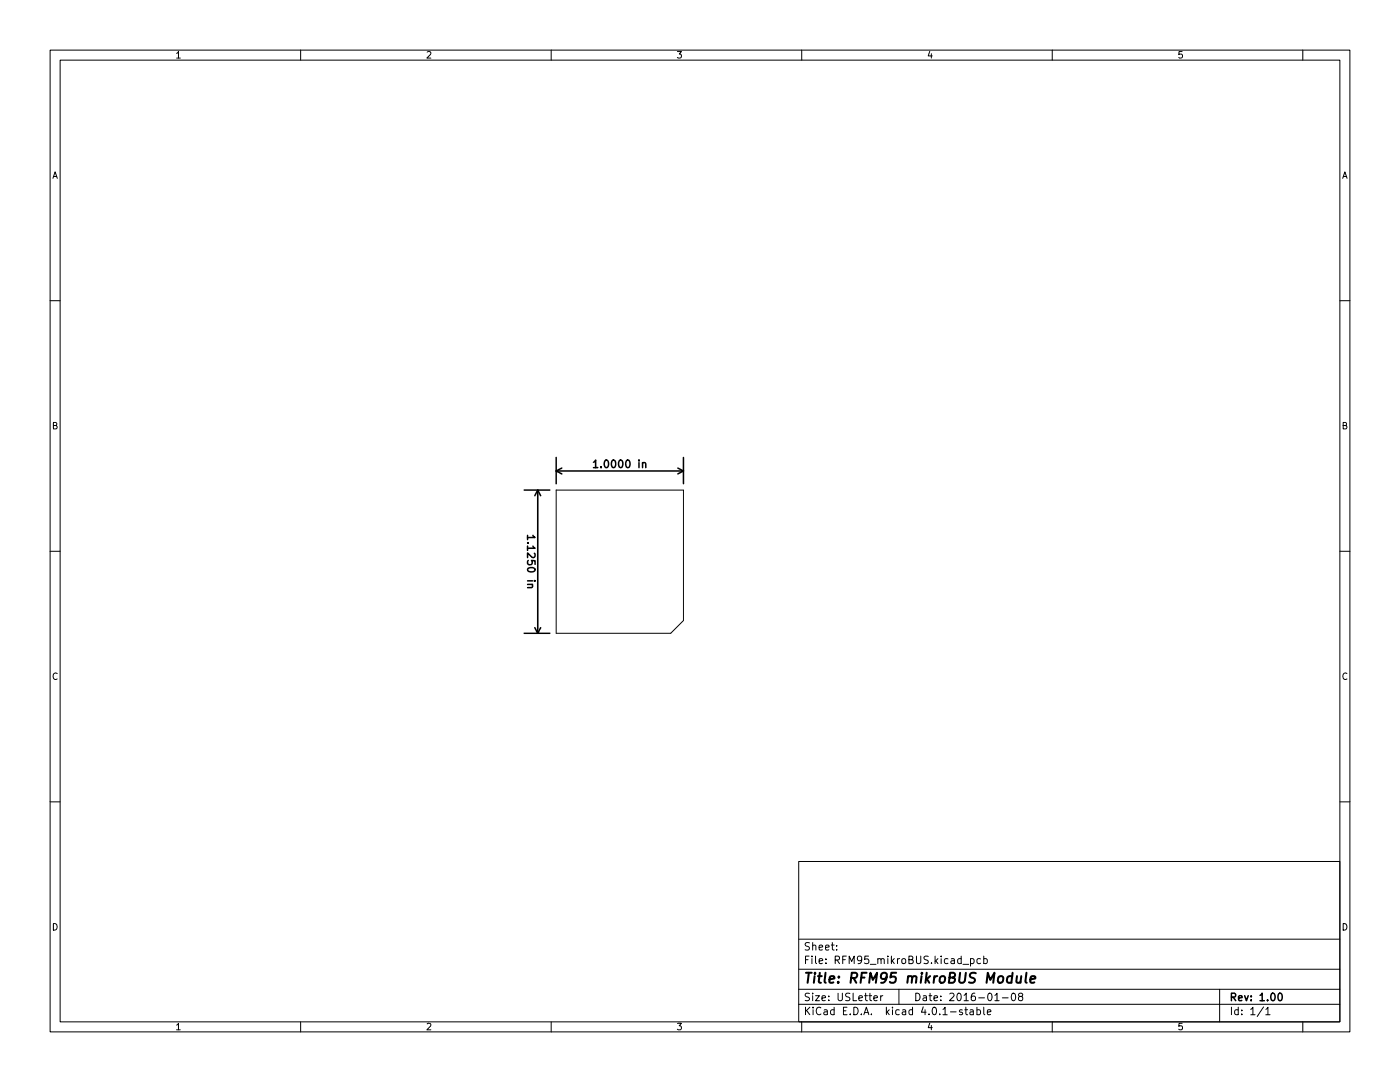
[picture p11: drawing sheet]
<svg xmlns="http://www.w3.org/2000/svg" width="279mm" height="216mm" viewBox="0 0 279 216" stroke-linecap="round" stroke-linejoin="round" font-family="sans-serif">
<g fill="none" stroke="#000" stroke-width=".2">
<path d="M10 10h259.4v195.9h-259.4zM12 12h255.4v191.9h-255.4zM60 10v2M110 10v2M160 10v2M210 10v2M260 10v2M10 60h2M267.4 60h2M111 97.8h25.4v26l-2.5 2.6h-22.9zM10 110h2M267.4 110h2"/>
<path d="M10 160h2M267.4 160h2M159.4 171.9h108v32h-108zM159.4 197.4h108M159.4 193.4h108M159.4 187.4h108M167 189.4v.2M167 188.7v.1M174.4 199.2l.7-.2-.1-.3h-.4l-.2 .2 .1 .7h.5M175.8 198.7v1M176.2 198.7l-.4 .3M179.4 197.4v3"/>
<path d="M192.2 192.4h1.1M193.7 191.4l.4-.1 .3 .3-.1 .6h-.6M193.7 191.3v1.5M195.7 191.4l-.4-.1-.3 .3 .1 .6h.6M196.3 191.4l.5-.1 .2 .3-.1 .6h-.6M196.3 190.8v1.5M198.5 199.7h.9M200 199.1h1.2M202 198.2h.2a.8 .8 0 0 1 .5 .7 .8 .8 0 0 1-.5 .8 1 1 0 0 1-.2-1.5zM203.5 198.8l-.2-.3v-.2l.2-.1h.5l.1 .3-.1 .2-.6 .2-.1 .2v.4l.2 .2h.3l.3-.3v-.3l-.3-.3M243.4 197.4v6.5M60 203.9v2"/>
<path d="M110 203.9v2M159.4 200.4h108M160 203.9v2M192 201.5h-.3l-.2 .2v.2l.5 .1v.4h-.5M192.5 201.5h.6M192.8 201v1.3l.3 .2M193.6 201.5h.6l.1 1M194.3 201.8l-.5 .1-.3 .2 .3 .4 .5-.1M195 201.5h.4l.3 .3-.2 .6h-.5M195 201v1.5M196.3 201v1.3l.2 .2M197 202l.8-.2-.1-.3h-.4l-.3 .2 .1 .7h.6"/>
<path d="M210 203.9v2M252.2 200.9l-1.3 1.9M252.6 201.4l.4-.4v1.5M252.6 202.5h.9M260 203.9v2"/>
</g>
<g fill="none" stroke="#000" stroke-width=".3">
<path d="M104.6 97.8h5.1M107.3 97.8v28.6M107.3 97.8l-.6 1.1M107.3 97.8l.6 1.1M111 94h25.4M111 91.3v5.2M111 94l1.1 .6M112.1 93.4l-1.1 .6M118.4 92.2l.5-.4v1.5M118.4 93.3h.9M128.2 92.5l.2-.2 .4 .1 .1 .9M135.3 93.4l1.1 .6"/>
<path d="M136.4 91.3v5.2M136.4 94l-1.1 .6M105.3 106.8v.9M106.1 116.6l.2 .2-.1 .4-.9 .1M106.4 106.8l.4 .5h-1.5M104.6 126.4h5.1M106.7 125.2l.6 1.2M107.9 125.2l-.6 1.2M255.3 198.2h.1a.8 .8 0 0 1 .5 .7 .8 .8 0 0 1-.5 .8 1 1 0 0 1-.1-1.5z"/>
</g>
<path d="M203 194.8l-.1 1.2a.57 .57 0 0 0 .8-.1M203.8 194.8l-.1 1.3M204.9 194.1l-.3 1.7 .3 .3M205.6 195.4l1-.2v-.3l-.6-.1-.3 .3v.9h.7" fill="none" stroke="#000" stroke-width=".4"/>
<text font-size="2.8" x="160.4" y="196.2">Title: RFM95 mikroBUS Module</text>
<g font-size="2.1">
<text x="119.3" y="93.4">1.0000 in</text>
<text x="105.2" y="107.7" transform="rotate(90 105.2 107.7)">1.1250 in</text>
<text x="160.4" y="189.7">Sheet:</text>
<text x="160.4" y="192.4">File: RFM95_mikroBUS.kicad_pcb</text>
<text x="160.4" y="202.5">KiCad E.D.A. kicad 4.0.1-stable</text>
<text x="160.4" y="199.7">Size: USLetter</text>
<text x="182.4" y="199.7">Date: 2016-01-08</text>
<text x="245.4" y="199.7">Rev: 1.00</text>
<text x="245.4" y="202.5">Id: 1/1</text>
</g>
<g font-size="1.8">
<text x="35" y="11.6">1</text>
<text x="85" y="11.6">2</text>
<text x="135" y="11.6">3</text>
<text x="185" y="11.6">4</text>
<text x="235" y="11.6">5</text>
<text x="10.3" y="35.6">A</text>
<text x="267.7" y="35.6">A</text>
<text x="10.3" y="85.7">B</text>
<text x="267.7" y="85.7">B</text>
<text x="10.3" y="135.6">C</text>
<text x="267.7" y="135.6">C</text>
<text x="10.3" y="185.7">D</text>
<text x="267.7" y="185.7">D</text>
<text x="35" y="205.6">1</text>
<text x="85" y="205.6">2</text>
<text x="135" y="205.6">3</text>
<text x="185" y="205.6">4</text>
<text x="235" y="205.6">5</text>
</g>
</svg>
